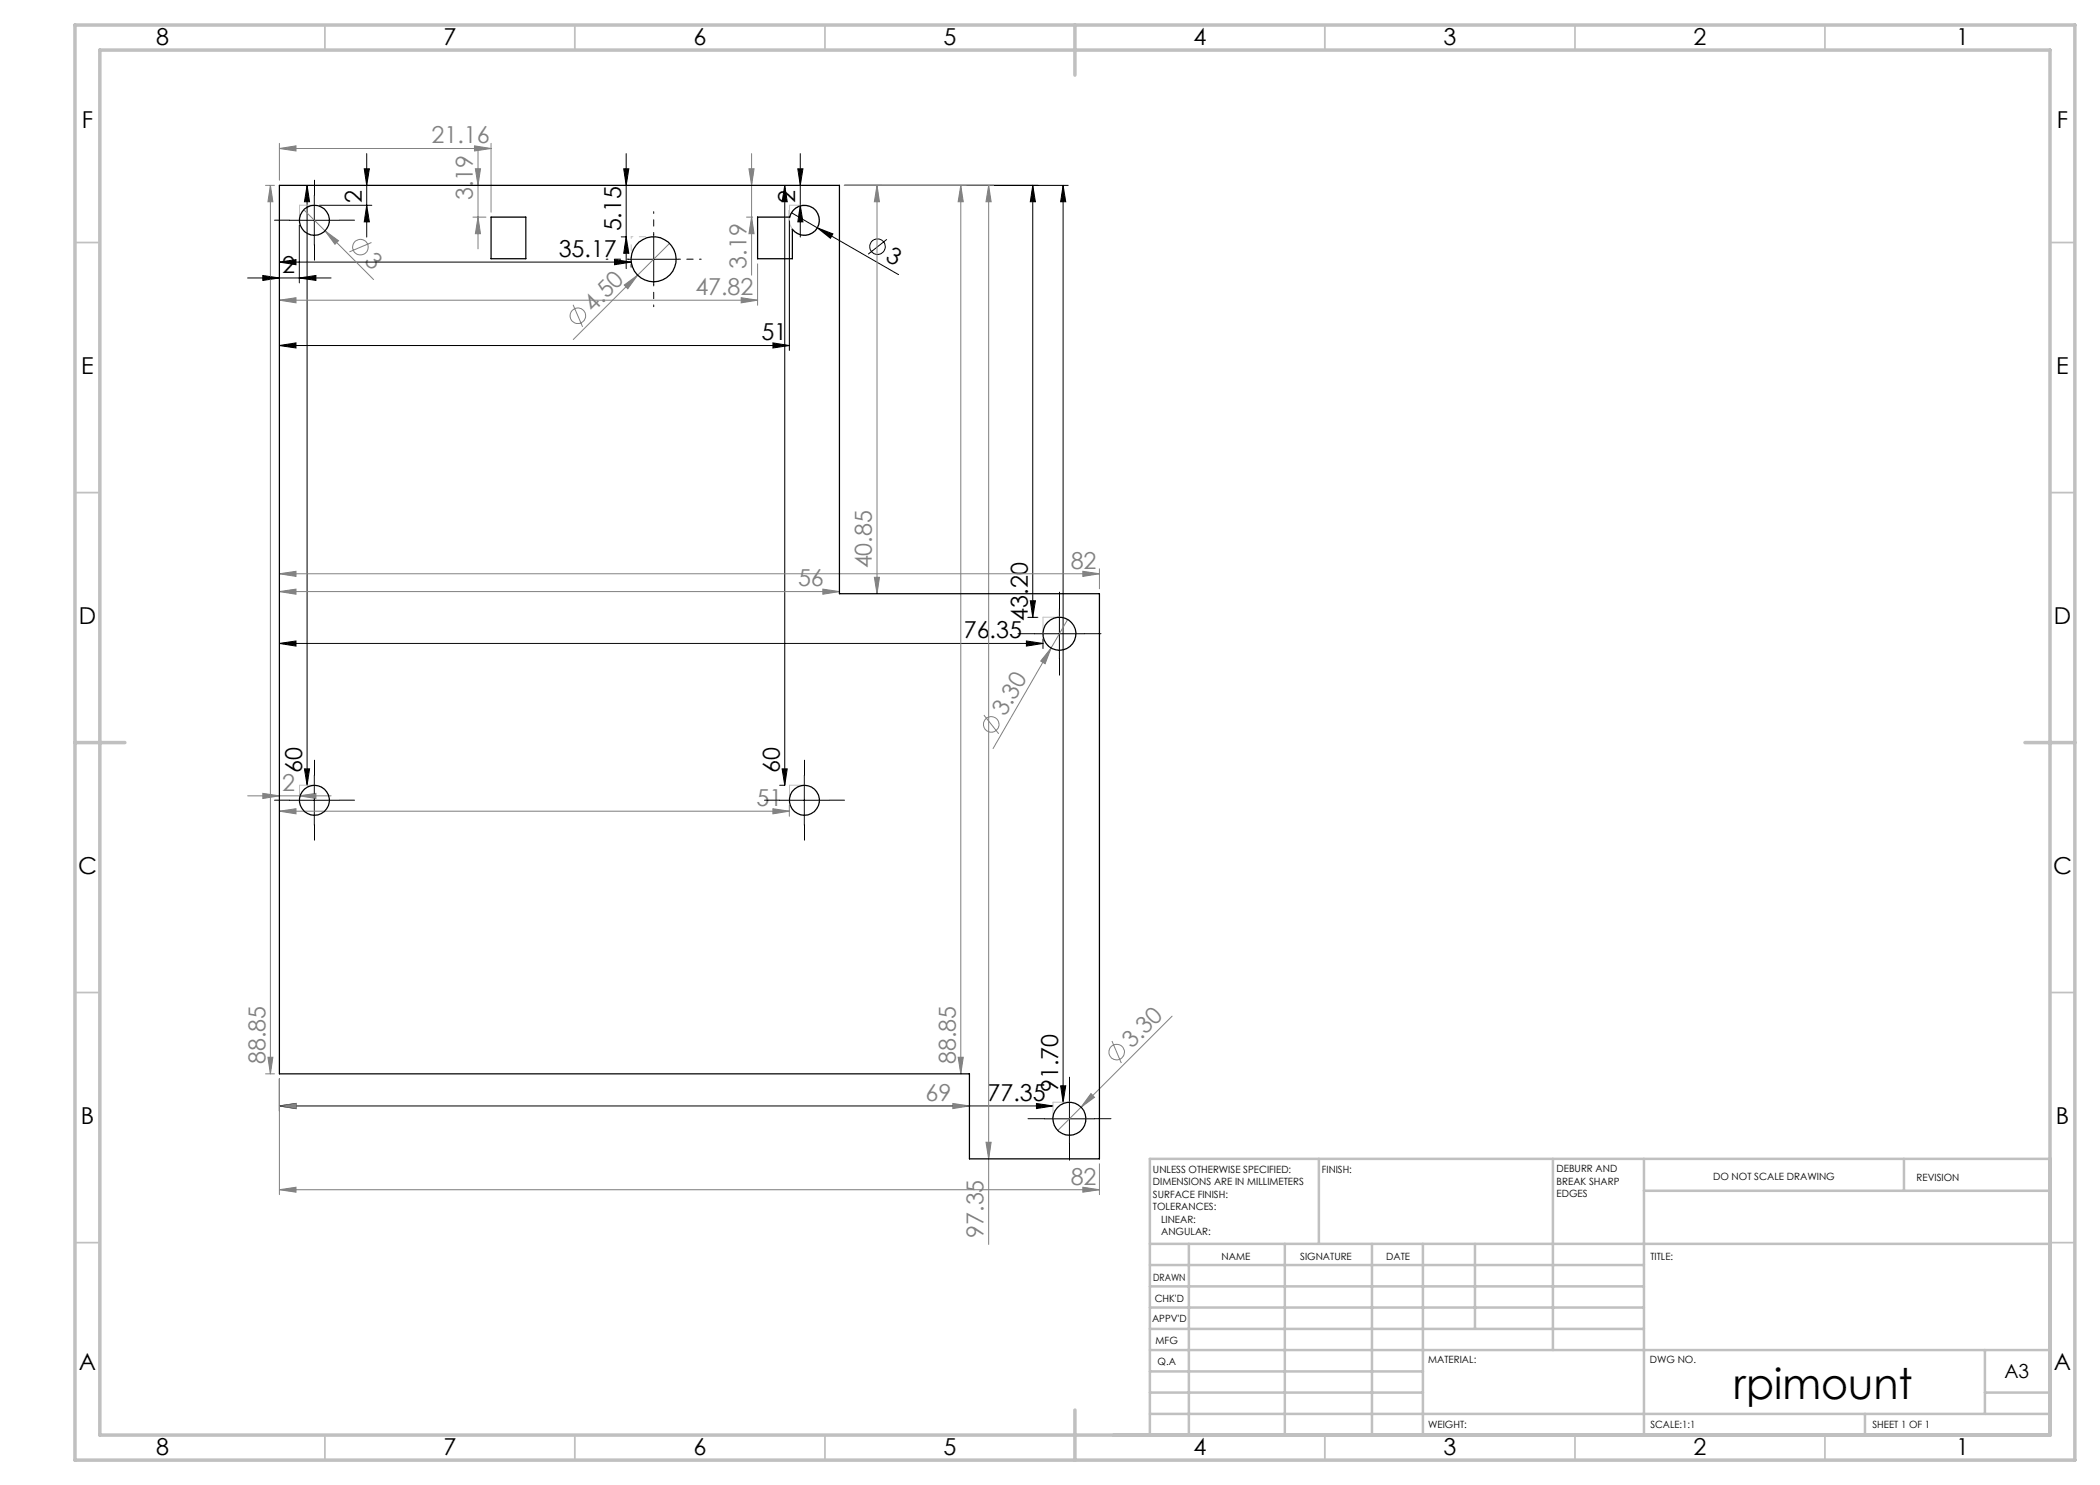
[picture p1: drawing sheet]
<svg xmlns="http://www.w3.org/2000/svg" width="420mm" height="297mm" viewBox="0 0 420 297" stroke-linecap="round" stroke-linejoin="round" font-family="sans-serif">
<g fill="none" stroke="#808080" stroke-width=".2">
<path d="M53.1 37.1h1.8M54.1 37.1l.5 3.3h-1zM54.1 37.1v177.7M55.9 29.7l3.3-.5v1zM55.9 28.7v7.4M55.9 29.7h42.3M94.9 29.2l3.3 .5-3.3 .5zM95.1 33.8h1l-.5 3.3zM95.6 29.7v20.1M98.2 28.7v13.7M149.8 33.8h1l-.5 3.3zM150.3 30.7v24.3"/>
<path d="M168.9 37.1h29.8M175.4 37.1l.5 3.3h-1zM175.4 37.1v81.6M192.2 37.1l.5 3.3h-1.1zM192.2 37.1v177.7M197.7 37.1l.5 3.3h-1zM197.7 37.1v211.8M60.7 41.9l4.3 4.3M65 46.2l2.7 2-.7 .7zM65 46.2l9.7 9.7M74.3 48.5l-4.4 1.9M94.6 43.4h2.6"/>
<path d="M95.6 43.4l.5 3.3h-1zM124.8 57l2.7-2-1.9 2.7zM127.5 55l-12.8 12.9M133.9 48.7l-6.4 6.3M148.2 59.5l3.3 .5-3.3 .6zM149.3 43.4h1.2M150.3 43.4l.5 3.3h-1zM151.5 52.8v8.3M55.9 60l3.3-.5v1.1zM55.9 60h95.6M114.6 61l1.9 4.4M55.9 118.3l3.3-.5v1z"/>
<path d="M55.9 114.8l3.3-.5v1zM55.9 118.3h112M55.9 114.8h164M164.6 117.8l3.3 .5-3.3 .5zM174.9 115.5h1l-.5 3.2zM216.6 114.3l3.3 .5-3.3 .5zM219.9 113.8v4M210.2 129.6l-1.2 3.1-.9-.5zM210.2 129.6l-11.6 20.1M213.5 123.9l-3.3 5.7M49.5 159.2h16.7M52.6 158.7l3.3 .5-3.3 .5z"/>
<path d="M59.9 159.2l3.3-.5v1zM196.8 143l2.9 3.8M55.9 162.2l3.3-.5v1.1zM55.9 162.2h102M154.6 161.7l3.3 .5-3.3 .6zM157.9 161.1v2.2M53.1 214.8h1.8M53.6 211.5h1l-.5 3.3zM55.9 215.8v23.1M191.6 211.5h1.1l-.5 3.3zM218.2 218.7l.7 .8-2.7 1.9zM222.4 208.2l1.9 4.4"/>
<path d="M234.4 203.2l-22.8 22.9M55.9 221.2l3.3-.5v1zM55.9 237.9l3.3-.4v.9zM55.9 221.2h138M55.9 237.9h164M190.6 220.7l3.3 .5-3.3 .5zM197.2 228.5h1l-.5 3.3zM216.6 237.5l3.3 .4-3.3 .5zM219.9 232.8v6.1"/>
<circle cx="72.1" cy="49.4" r="1.56"/>
<circle cx="115.6" cy="63.2" r="1.56"/>
<circle cx="198.3" cy="144.9" r="1.56"/>
<circle cx="223.4" cy="210.4" r="1.56"/>
</g>
<g fill="none" stroke="#000" stroke-width=".2">
<path d="M61.4 37.1l.5 3.3h-1zM61.4 37.1v120M62.9 39v10.1M72.8 33.8h1.1l-.6 3.3zM73.3 30.7v16.7M124.7 33.8h1.1l-.6 3.3zM125.2 30.7v23M157 37.1l.4 3.3h-1zM157 37.1v120M159.6 33.8h1l-.5 3.3zM160.1 30.7v16.7M168.9 37.1h44.7"/>
<path d="M206.6 37.1l.5 3.3h-1zM206.6 37.1v86.4M212.6 37.1l.5 3.3h-1zM212.6 37.1v183.3M49.5 55.6h16.7M52.6 55.1l3.3 .5-3.3 .5zM55.9 52.4l3.3-.5v1zM55.9 52.4h70.3M57.9 44.1h10M59.9 55.6l3.3-.5v1zM59.9 45v11.6M63.9 41.1h10.5"/>
<path d="M73.3 41.1l.6 3.3h-1.1zM122.9 51.9l3.3 .5-3.3 .5zM124.2 47.4h1M125.2 47.4l.6 3.3h-1.1zM125.7 51.9h10M126.2 52.8v.6M130.7 46.8v10.1M157.9 42v28.1M158.3 42.5l5.2 3.1M160.1 41.1l.5 3.3h-1zM163.5 45.6l3.1 1.2-.5 .9zM163.5 45.6l16.2 9.3"/>
<path d="M177.4 47.9l-3.8 2.9M55.9 69.1l3.3-.5v1zM55.9 69.1h102M154.6 68.6l3.3 .5-3.3 .5zM55.9 128.7l3.3-.5v1zM55.9 128.7h152.7M205.3 128.2l3.3 .5-3.3 .5zM205.6 123.5h2M206.1 120.2h1l-.5 3.3zM206.9 126.7h10M208.6 127.8v1.9M211.9 121.8v10"/>
<path d="M60.9 153.8h1l-.5 3.3zM62.9 155v10.1M155.9 157.1h1M156.4 153.8h1l-.4 3.3zM160.9 155v10.1M57.9 160.1h10M155.9 160.1h10M55.9 215.8v6.4M212.1 217.2h1l-.5 3.2zM213.9 218.8v10M55.9 221.2l3.3-.5v1zM55.9 221.2h154.7"/>
<path d="M207.3 220.7l3.3 .5-3.3 .5zM208.9 223.8h10"/>
<circle cx="175.5" cy="49.4" r="1.56"/>
</g>
<circle cx="160.9" cy="44.1" r="3" fill="none" stroke="#c0c0c0" stroke-width=".2"/>
<g fill="none" stroke="#000" stroke-width=".2" stroke-dasharray="15.2 1.3 1.3 1.3">
<path d="M62.9 39v-3M57.9 44h-3M62.9 49v3M67.9 44h3M206.9 126.7h-3.3M211.9 121.7v-3.3M211.9 131.7v3.3M216.9 126.7h3.3M62.9 155v-3M160.9 155v-3M57.9 160h-3M62.9 165v3"/>
<path d="M67.9 160h3M155.9 160h-3M160.9 165v3M165.9 160h3M213.9 218.7v-3.3M208.9 223.7h-3.3M213.9 228.7v3.3M218.9 223.7h3.3"/>
</g>
<path d="M125.7 51.8h-4.5M130.7 46.8v-4.5M130.7 56.8v4.5M135.7 51.8h4.5" fill="none" stroke="#000" stroke-width=".2" stroke-dasharray="15.2 1.3 1.3 1.3" stroke-dashoffset="14.9"/>
<path d="M59.9 41v3M62.9 41h-3M157.9 44v-3M157.9 41h3M208.6 126.7v-3.3M208.6 123.4h3.3M59.9 157h3M157.9 157h3M59.9 160v-3M157.9 160v-3M210.6 223.7v-3.3M210.6 220.4h3.3" fill="none" stroke="#c0c0c0" stroke-width=".2" stroke-dasharray="15.2 1.3 1.3 1.3"/>
<path d="M126.2 47.3v4.5M130.7 47.3h-4.5" fill="none" stroke="#c0c0c0" stroke-width=".2" stroke-dasharray="15.2 1.3 1.3 1.3" stroke-dashoffset="14.9"/>
<g fill="none" stroke="#c0c0c0" stroke-width=".35">
<path d="M65 5v5M115 5v5M165 5v5M265 5v5M315 5v5M365 5v5M15 48.5h5M410 48.5h5M15 98.5h5M410 98.5h5M15 198.5h5M410 198.5h5"/>
<path d="M15 248.5h5M410 248.5h5M65 287v5M115 287v5M165 287v5M265 287v5M315 287v5M365 287v5"/>
</g>
<g fill="none" stroke="#c0c0c0" stroke-width=".5">
<path d="M263.8 231.8v17M310.6 231.8v38.2M328.8 231.8v55.2M328.8 238.2h81.2M380.8 231.8v6.4M410 231.8h-180v55.2M230 248.8h180M230 257.3h98.8M230 253h98.8M237.8 248.8v38.2M257 248.8v38.2M274.4 248.8v38.2"/>
<path d="M284.6 248.8v38.2M295 248.8v17M230 265.8h98.8M230 261.5h98.8M230 278.5h54.6M230 274.3h54.6M230 270h180M397 278.5h13M397 270v12.8M230 282.8h180M373 282.8v4.2"/>
</g>
<path d="M15 5h400v287h-400zM20 10h390v277h-390zM215 5v10M15 148.5h10M405 148.5h10M215 282v10" fill="none" stroke="#c0c0c0" stroke-width=".7"/>
<g fill="#000">
<path d="M163.5 45.6l3.1 1.2-.5 .9z"/>
<path d="M59.9 55.6l3.3-.5v1zM52.6 55.1l3.3 .5-3.3 .5zM122.9 51.9l3.3 .5-3.3 .5zM55.9 52.4l3.3-.5v1zM154.6 68.6l3.3 .5-3.3 .5zM55.9 69.1l3.3-.5v1zM207.3 220.7l3.3 .5-3.3 .5zM55.9 221.2l3.3-.5v1zM205.3 128.2l3.3 .5-3.3 .5zM55.9 128.7l3.3-.5v1z"/>
<path d="M73.3 41.1l.6 3.3h-1.1zM72.8 33.8h1.1l-.6 3.3zM125.2 47.4l.6 3.3h-1.1zM124.7 33.8h1.1l-.6 3.3zM160.1 41.1l.5 3.3h-1zM159.6 33.8h1l-.5 3.3zM60.9 153.8h1l-.5 3.3zM61.4 37.1l.5 3.3h-1zM212.1 217.2h1l-.5 3.2zM212.6 37.1l.5 3.3h-1zM206.1 120.2h1l-.5 3.3zM206.6 37.1l.5 3.3h-1z"/>
<path d="M156.4 153.8h1l-.4 3.3zM157 37.1l.4 3.3h-1z"/>
</g>
<g fill="#808080">
<path d="M218.2 218.7l.7 .8-2.7 1.9z"/>
<path d="M124.8 57l2.7-2-1.9 2.7z"/>
<path d="M210.2 129.6l-1.2 3.1-.9-.5z"/>
<path d="M65 46.2l2.7 2-.7 .7z"/>
<path d="M59.9 159.2l3.3-.5v1zM52.6 158.7l3.3 .5-3.3 .5z"/>
<path d="M154.6 161.7l3.3 .5-3.3 .6zM55.9 162.2l3.3-.5v1.1z"/>
<path d="M94.9 29.2l3.3 .5-3.3 .5zM55.9 29.7l3.3-.5v1zM148.2 59.5l3.3 .5-3.3 .6zM55.9 60l3.3-.5v1.1zM164.6 117.8l3.3 .5-3.3 .5zM55.9 118.3l3.3-.5v1zM190.6 220.7l3.3 .5-3.3 .5zM55.9 221.2l3.3-.5v1zM216.6 237.5l3.3 .4-3.3 .5zM55.9 237.9l3.3-.4v.9zM216.6 114.3l3.3 .5-3.3 .5zM55.9 114.8l3.3-.5v1z"/>
<path d="M150.3 43.4l.5 3.3h-1zM149.8 33.8h1l-.5 3.3zM197.2 228.5h1l-.5 3.3zM197.7 37.1l.5 3.3h-1z"/>
<path d="M53.6 211.5h1l-.5 3.3zM54.1 37.1l.5 3.3h-1zM191.6 211.5h1.1l-.5 3.3zM192.2 37.1l.5 3.3h-1.1z"/>
<path d="M95.1 33.8h1l-.5 3.3zM95.6 43.4l.5 3.3h-1zM175.4 37.1l.5 3.3h-1zM174.9 115.5h1l-.5 3.2z"/>
</g>
<g fill="none" stroke="#000" stroke-width=".25">
<path d="M55.9 37.1h112v81.6h52v113.1h-26v-17h-138zM98.2 43.4h7v8.3h-7zM151.5 43.4h6.4a3 3 0 0 1 4.3-2 3 3 0 0 1 1 4.6 3 3 0 0 1-4.7-.1v5.8h-7z"/>
<circle cx="62.9" cy="44.1" r="2.99"/>
<circle cx="130.7" cy="51.9" r="4.5"/>
<circle cx="211.9" cy="126.8" r="3.3"/>
<circle cx="62.9" cy="160.1" r="2.99"/>
<circle cx="160.9" cy="160" r="3"/>
<circle cx="213.9" cy="223.7" r="3.3"/>
</g>
<text font-size="8.5" x="346.7" y="279.7">rpimount</text>
<g font-size="4.7">
<text x="31.2" y="9">8</text>
<text x="88.7" y="9">7</text>
<text x="138.7" y="9">6</text>
<text x="188.7" y="9">5</text>
<text x="238.7" y="9">4</text>
<text x="288.7" y="9">3</text>
<text x="338.7" y="9">2</text>
<text x="391.2" y="9">1</text>
<text x="16.4" y="25.5">F</text>
<text x="411.4" y="25.5">F</text>
<text x="72.4" y="40.7" transform="rotate(-90 72.4 40.7)">2</text>
<text x="159.1" y="40.7" transform="rotate(-90 159.1 40.7)">2</text>
<text x="124.2" y="46.3" transform="rotate(-90 124.2 46.3)">5.15</text>
<text x="111.7" y="51.4">35.17</text>
<text x="176.9" y="52.1" transform="rotate(30 176.9 52.1)">3</text>
<text x="56.5" y="54.6">2</text>
<text x="152.3" y="68.1">51</text>
<text x="16.2" y="74.7">E</text>
<text x="411.2" y="74.7">E</text>
<text x="15.8" y="124.8">D</text>
<text x="205.6" y="124.1" transform="rotate(-90 205.6 124.1)">43.20</text>
<text x="410.8" y="124.8">D</text>
<text x="192.8" y="127.7">76.35</text>
<text x="60.4" y="154.5" transform="rotate(-90 60.4 154.5)">60</text>
<text x="155.9" y="154.5" transform="rotate(-90 155.9 154.5)">60</text>
<text x="15.6" y="174.8">C</text>
<text x="410.6" y="174.8">C</text>
<text x="197.5" y="220.2">77.35</text>
<text x="211.6" y="218.4" transform="rotate(-90 211.6 218.4)">91.70</text>
<text x="16.2" y="224.7">B</text>
<text x="411.2" y="224.7">B</text>
<text x="15.8" y="274">A</text>
<text x="410.8" y="274">A</text>
<text x="31.2" y="291">8</text>
<text x="88.7" y="291">7</text>
<text x="138.7" y="291">6</text>
<text x="188.7" y="291">5</text>
<text x="238.7" y="291">4</text>
<text x="288.7" y="291">3</text>
<text x="338.7" y="291">2</text>
<text x="391.2" y="291">1</text>
</g>
<g font-size="4.7" fill="#808080">
<text x="86.3" y="28.7">21.16</text>
<text x="94.6" y="40" transform="rotate(-90 94.6 40)">3.19</text>
<text x="72.7" y="52.4" transform="rotate(45 72.7 52.4)">3</text>
<text x="149.3" y="53.7" transform="rotate(-90 149.3 53.7)">3.19</text>
<text x="139.1" y="59">47.82</text>
<text x="118.6" y="62.5" transform="rotate(-45 118.6 62.5)">4.50</text>
<text x="174.4" y="113.7" transform="rotate(-90 174.4 113.7)">40.85</text>
<text x="214.1" y="113.7">82</text>
<text x="159.6" y="117.3">56</text>
<text x="201" y="143.5" transform="rotate(-60 201 143.5)">3.30</text>
<text x="56.5" y="158.1">2</text>
<text x="151.3" y="161.2">51</text>
<text x="226.4" y="209.8" transform="rotate(-45 226.4 209.8)">3.30</text>
<text x="53.1" y="212.9" transform="rotate(-90 53.1 212.9)">88.85</text>
<text x="191.1" y="212.9" transform="rotate(-90 191.1 212.9)">88.85</text>
<text x="185.1" y="220.2">69</text>
<text x="214.1" y="236.9">82</text>
<text x="196.7" y="247.6" transform="rotate(-90 196.7 247.6)">97.35</text>
</g>
<text font-size="3.9" x="400.9" y="275.5">A3</text>
<g font-size="2">
<text x="230.6" y="234.6">UNLESS OTHERWISE SPECIFIED:</text>
<text x="230.6" y="237.1">DIMENSIONS ARE IN MILLIMETERS</text>
<text x="230.6" y="239.6">SURFACE FINISH:</text>
<text x="264.4" y="234.6">FINISH:</text>
<text x="311.3" y="234.5">DEBURR AND</text>
<text x="311.3" y="237">BREAK SHARP</text>
<text x="311.3" y="239.5">EDGES</text>
<text x="342.6" y="236">DO NOT SCALE DRAWING</text>
<text x="383.3" y="236.2">REVISION</text>
<text x="230.6" y="242.1">TOLERANCES:</text>
<text x="232.2" y="244.6">LINEAR:</text>
<text x="232.2" y="247.1">ANGULAR:</text>
<text x="244.3" y="252">NAME</text>
<text x="260" y="251.9">SIGNATURE</text>
<text x="277.2" y="251.9">DATE</text>
<text x="330.1" y="251.9">TITLE:</text>
<text x="230.6" y="256.1">DRAWN</text>
<text x="230.9" y="260.3">CHK'D</text>
<text x="230.4" y="264.4">APPV'D</text>
<text x="231.1" y="268.8">MFG</text>
<text x="231.5" y="273">Q.A</text>
<text x="285.6" y="272.5">MATERIAL:</text>
<text x="330" y="272.5">DWG NO.</text>
<text x="285.6" y="285.5">WEIGHT:</text>
<text x="330.1" y="285.6">SCALE:1:1</text>
<text x="374.5" y="285.6">SHEET 1 OF 1</text>
</g>
</svg>
